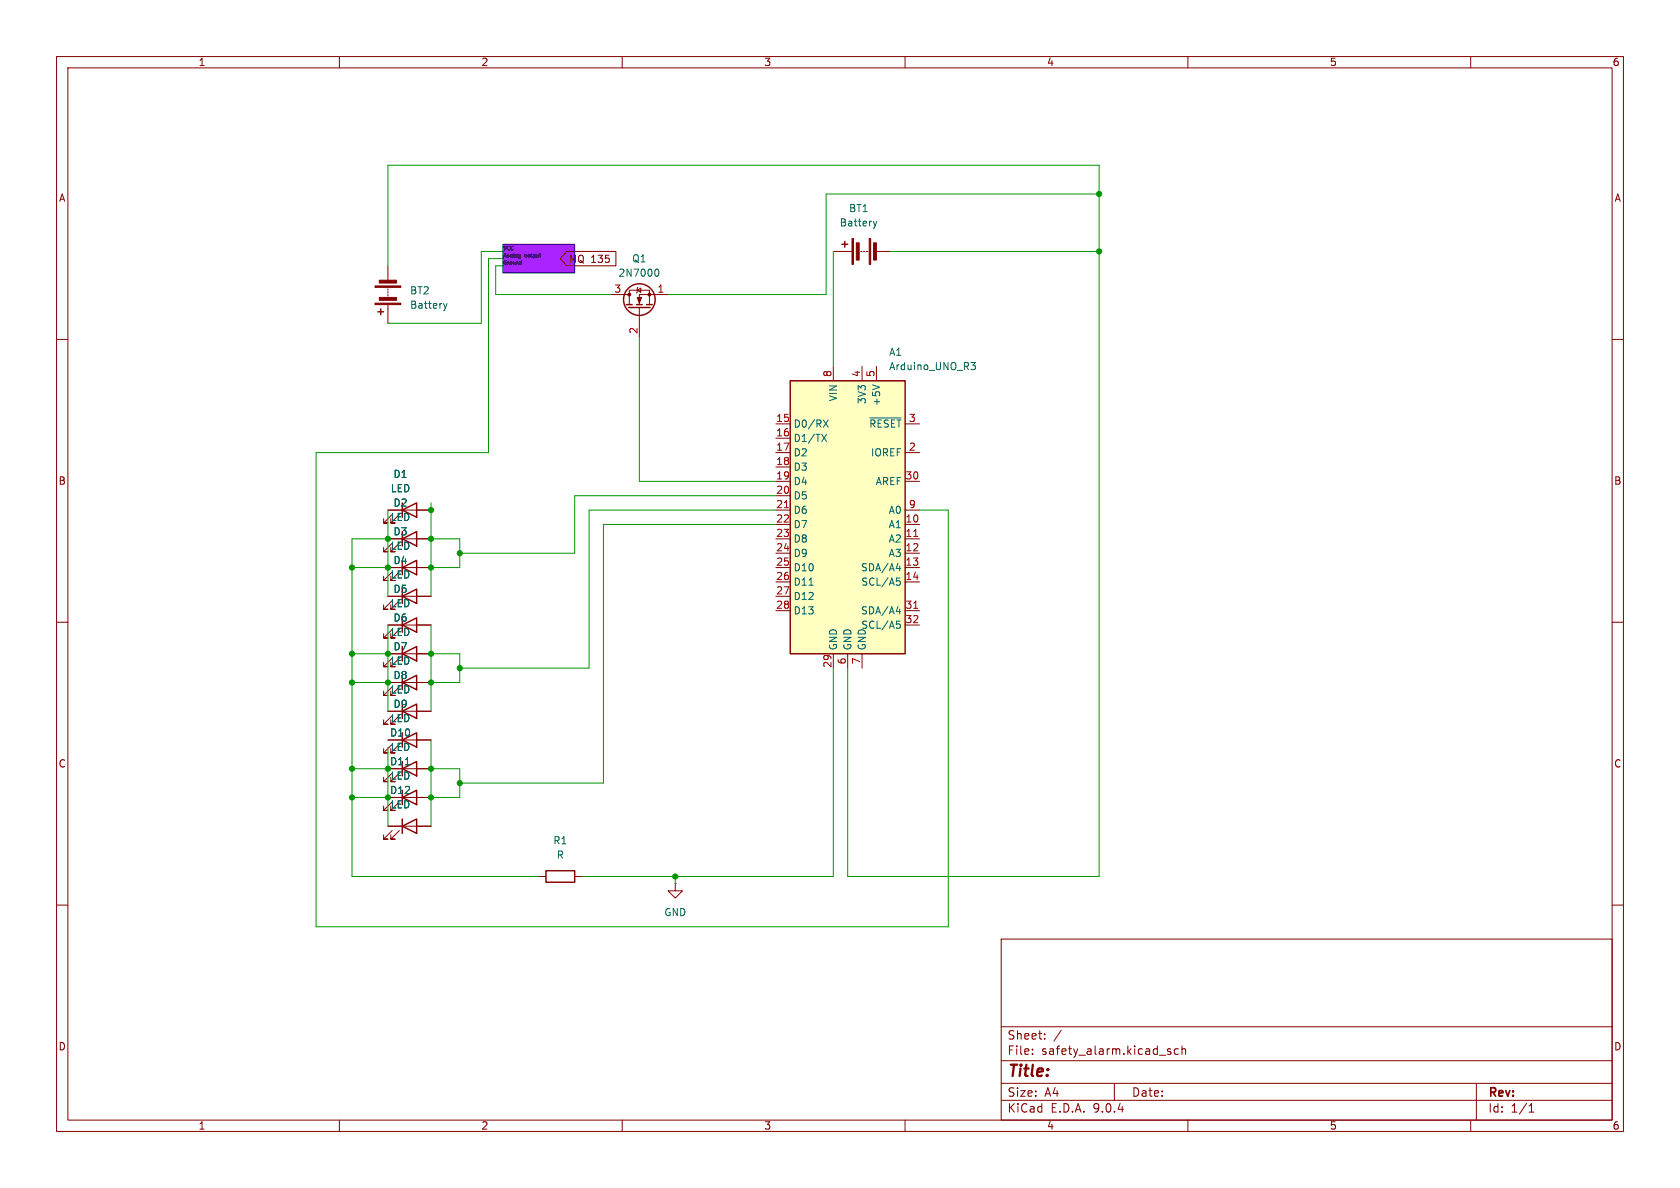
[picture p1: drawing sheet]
<svg xmlns="http://www.w3.org/2000/svg" width="297mm" height="210mm" viewBox="0 0 297 210" stroke-linecap="round" stroke-linejoin="round" font-family="sans-serif">
<g fill="none" stroke="#840000" stroke-width=".18">
<path d="M10 10h277v190h-277zM12 12h273v186h-273zM60 10v2M110 10v2M160 10v2M210 10v2M260 10v2M10 60h2M285 60h2M10 110h2M285 110h2M10 160h2"/>
<path d="M177 166h108v32h-108zM285 160h2M60 198v2M110 198v2M160 198v2M177 194.5h108M177 191.5h108M177 187.5h108M177 181.5h108M182.5 186.3v.1M182.5 185.5v.1M184.7 183.6v.1"/>
<path d="M184.7 182.8v.1M187.6 182.1l-1.3 2M197 191.5v3M206.5 185.8l.5 .2v.2l-.2 .2-.4-.1M206.5 185.5h.5M208.3 185.5l-.4-.1-.3 .3v.4l.1 .2h.6M209 185.5l.2-.1 .3 .1 .1 .9M209 184.9v1.5M210 198v2M260 198v2M261 191.5v6.5M270.3 196.6h.9"/>
<path d="M270.3 195.5l.4-.4v1.5"/>
</g>
<path d="M88.9 43.2h12.7v5.1h-12.7z" fill="#aa24ff"/>
<g fill="none" stroke="#840000" stroke-width=".25">
<path d="M66.8 55.1h1M67.3 54.6v1M110.7 53.8h1.1M111.1 54.4h3.8M112.5 53.8h1M114.3 53.8h1M148.8 43.2h1.1M149.4 42.7v1M96.5 153.9h5.1v2.1h-5.1z"/>
<circle cx="113" cy="53" r="2.79"/>
</g>
<g fill="none" stroke="#840000" stroke-width=".18">
<path d="M68.6 47v2.5M68.6 51.1v.2M68.6 51.6v.2M68.6 52.1v.2M68.6 53.8v3.4M107.9 52.1h3.4M111.3 53.8v-2.5h3.5v2.5M112.6 51.3l.7-.4v.8zM112.8 50.8l-.2 .1v.8l-.1 .1M113 54.4v5.3M118.1 52.1h-5.1v1.7M147.3 44.5h3.3"/>
<path d="M152.1 44.5h.3M152.7 44.5h.2M153.2 44.5h.2M154.9 44.5h2.6M95.2 154.9h1.3M101.6 154.9h1.3M119.4 156.2v1.3h1.2l-1.2 1.3-1.3-1.3h1.3M119.4 156.2h.1"/>
</g>
<g fill="#840000" stroke="#840000" stroke-width=".18">
<path d="M112.6 52.6h.8l-.4 1z"/>
<path d="M66.3 53.6h4.6v.2h-4.6z"/>
<path d="M66.3 50.5h4.6v.3h-4.6z"/>
<path d="M67.1 52.6h3v.5h-3z"/>
<path d="M67.1 49.5h3v.5h-3z"/>
<path d="M150.6 42.2h.3v4.5h-.3z"/>
<path d="M153.7 42.2h.2v4.5h-.2z"/>
<path d="M151.4 42.9h.5v3.1h-.5z"/>
<path d="M154.4 42.9h.5v3.1h-.5z"/>
<circle cx="111.3" cy="52.1" r=".25"/>
<circle cx="114.8" cy="52.1" r=".25"/>
</g>
<path d="M154.4 39.1l.3 .8M154.7 39.9l-.2 .4M155 39.1l-.3 .8M78.4 53.6l.3 .9M78.7 54.5l-.2 .4M79 53.6l-.3 .9M115.9 47.6h.2a.68 .68 0 0 1 .4 .6 .68 .68 0 0 1-.4 .6h-.2" fill="none" stroke="#006464" stroke-width=".18"/>
<path d="M139.7 67.3h20.3v48.3h-20.3z" fill="#ffffc2"/>
<g fill="none" stroke="#840000" stroke-width=".25">
<path d="M139.7 67.3h20.3v48.3h-20.3zM71.1 95.3l2.6-1.3v2.5zM71.1 90.2l2.6-1.3v2.5zM71.1 88.9v2.5M71.1 94v2.5M71.1 99.1v2.5M71.1 115.6l2.6-1.3v2.5zM71.1 110.5l2.6-1.3v2.6zM71.1 100.3l2.6-1.2v2.5zM71.1 105.4l2.6-1.3v2.6zM71.1 104.1v2.6M71.1 109.2v2.6"/>
<path d="M71.1 114.3v2.5M71.1 119.4v2.5M71.1 120.7l2.6-1.3v2.5zM71.1 125.7l2.6-1.2v2.5zM71.1 135.9l2.6-1.3v2.6zM71.1 130.8l2.6-1.3v2.6zM71.1 124.5v2.5M71.1 129.5v2.6M71.1 134.6v2.6M71.1 139.7v2.5M71.1 141l2.6-1.3v2.5zM71.1 146.1l2.6-1.3v2.5z"/>
<path d="M71.1 144.8v2.5"/>
</g>
<g fill="none" stroke="#840000" stroke-width=".18">
<path d="M100.2 44.4h8.7v2.6h-8.7l-1.1-1.3zM137.2 74.9h2.5M137.2 77.5h2.5M147.3 64.8v2.5M152.4 64.8v2.5M154.9 64.8v2.5M160 74.9h2.6M68.6 90.2h7.6M68.6 95.3h7.6M69.3 96l-1.5 1.5h.8h-.8v-.7M69.3 90.9l-1.5 1.6h.8h-.8v-.8M137.2 80h2.5"/>
<path d="M137.2 82.6h2.5M137.2 85.1h2.5M137.2 87.6h2.5M137.2 90.2h2.5M137.2 92.7h2.5M137.2 95.3h2.5M137.2 97.8h2.5M160 80h2.6M160 85.1h2.6M160 90.2h2.6M160 92.7h2.6M160 95.3h2.6"/>
<path d="M160 97.8h2.6M68.6 100.3h7.6M68.6 105.4h7.6M68.6 110.5h7.6M68.6 115.6h7.6M69.3 116.3l-1.5 1.6h.8h-.8v-.8M69.3 111.3l-1.5 1.5h.8h-.8v-.8M69.3 101.1l-1.5 1.5h.8h-.8v-.7M69.3 106.2l-1.5 1.5h.8h-.8v-.8M137.2 100.3h2.5M137.2 102.9h2.5M137.2 105.4h2.5"/>
<path d="M137.2 108h2.5M147.3 115.6v2.5M149.9 115.6v2.5M152.4 115.6v2.5M160 100.3h2.6M160 102.9h2.6M160 108h2.6M160 110.5h2.6M68.6 120.7h7.6M68.6 125.7h7.6M69.3 121.4l-1.5 1.5h.8h-.8v-.7M69.3 126.5l-1.5 1.5h.8h-.8v-.7"/>
<path d="M69.3 136.7l-1.5 1.5h.8h-.8v-.8M69.3 131.6l-1.5 1.5h.8h-.8v-.8M71.1 135.9h5.1M71.1 130.8h5.1M68.6 146.1h7.6M69.3 141.7l-1.5 1.6h.8h-.8v-.8M69.3 146.8l-1.5 1.5h.8h-.8v-.7M70.6 146.8l-1.5 1.5h.7h-.7v-.7M71.1 141h5.1"/>
</g>
<g fill="none" stroke="#006464" stroke-width=".18">
<path d="M145.3 76.8l.8 1.2M145.6 74.2l.8 1.3M146.1 76.8l-.8 1.2M146.4 74.2l-.8 1.3M153.8 73.9h5.5M154.2 68l1.3 .5M171.6 64.1h.8l-.4 .5 .4 .1v.4l-.2 .2h-.4M143 103.4h.8M158.4 100.5h.8M158.4 108.1h.8M158.5 102.2h.6M158.5 109.8h.6"/>
<path d="M158.6 102.7h.3l.3 .2-.2 .5h-.4M158.6 110.3h.3l.3 .2-.2 .5-.4 .1M159 100.1v.8M159 107.7v.8M71.7 135.2h.7"/>
</g>
<path d="M138.7 89.8h.7M161.5 94.8h.8M161.5 107.5h.8" fill="none" stroke="#a90000" stroke-width=".18"/>
<path d="M91.8 45l.2 .1M92 46.3h.2M92 45v.6l-.1 .1M92 45.4l-.2 .1M92.2 46.1v.6h-.2" fill="none" stroke="#0f0f0f" stroke-width=".18"/>
<g fill="none" stroke="#009600" stroke-width=".18">
<path d="M194.3 34.3h-48.3v17.8h-27.9M68.6 47v-17.8h125.7v125.7h-44.4v-36.8M88.9 45.7h-2.5v34.3h-30.5v83.8h111.7v-73.6h-5M88.9 44.5h-3.8v12.7h-16.5M88.9 47h-1.3v5.1h20.3M113 59.7v25.4h24.2M147.3 44.5v20.3M157.5 44.5h36.8M68.6 90.2v15.2M68.6 95.3h-6.4v59.6h33M76.2 95.3h5.1v5h-5.1M76.2 88.9v16.5"/>
<path d="M137.2 90.2h-33.1v27.9h-22.8M137.2 87.6h-35.6v10.2h-20.3M137.2 92.7h-30.5v45.7h-25.4M62.2 115.6h6.4M62.2 100.3h6.4M68.6 110.5v15.2M76.2 115.6h5.1v5.1h-5.1M76.2 110.5v15.2M147.3 118.1v36.8h-44.4M62.2 120.7h6.4M62.2 135.9h6.4M68.6 132.1v14"/>
<path d="M76.2 135.9h5.1v5.1h-5.1M76.2 130.8v15.3M62.2 141h6.4M119.4 154.9v1.3"/>
</g>
<path d="M88.9 43.2h12.7v5.1h-12.7z" fill="none" stroke="#0000c2" stroke-width=".18"/>
<g fill="#009600" stroke="#009600" stroke-width=".18">
<circle cx="119.4" cy="154.9" r=".46"/>
<circle cx="62.2" cy="141" r=".46"/>
<circle cx="68.6" cy="141" r=".46"/>
<circle cx="62.2" cy="135.9" r=".46"/>
<circle cx="68.6" cy="135.9" r=".46"/>
<circle cx="76.2" cy="135.9" r=".46"/>
<circle cx="76.2" cy="141" r=".46"/>
<circle cx="81.3" cy="138.4" r=".46"/>
<circle cx="68.6" cy="100.3" r=".46"/>
<circle cx="81.3" cy="97.8" r=".46"/>
<circle cx="76.2" cy="95.3" r=".46"/>
<circle cx="194.3" cy="34.3" r=".46"/>
<circle cx="194.3" cy="44.5" r=".46"/>
<circle cx="76.2" cy="90.2" r=".46"/>
<circle cx="68.6" cy="95.3" r=".46"/>
<circle cx="76.2" cy="115.6" r=".46"/>
<circle cx="81.3" cy="118.1" r=".46"/>
<circle cx="76.2" cy="120.7" r=".46"/>
<circle cx="68.6" cy="115.6" r=".46"/>
<circle cx="62.2" cy="120.7" r=".46"/>
<circle cx="62.2" cy="100.3" r=".46"/>
<circle cx="76.2" cy="100.3" r=".46"/>
<circle cx="62.2" cy="115.6" r=".46"/>
<circle cx="68.6" cy="120.7" r=".46"/>
</g>
<text font-size="2.8" fill="#840000" x="178" y="190.9">Title:</text>
<g font-size="2.1" fill="#840000">
<text x="178" y="184">Sheet:</text>
<text x="178" y="186.7">File:</text>
<text x="184.1" y="186.7">safety_alarm.kicad_sch</text>
<text x="178" y="196.9">KiCad</text>
<text x="178" y="194.1">Size:</text>
<text x="184.7" y="194.1">A4</text>
<text x="185.7" y="196.9">E.D.A.</text>
<text x="193.3" y="196.9">9.0.4</text>
<text x="200" y="194.1">Date:</text>
<text x="263" y="194.3">Rev:</text>
<text x="263" y="196.9">Id:</text>
<text x="267.1" y="196.9">1/1</text>
</g>
<g font-size="1.8" fill="#840000">
<text x="35" y="11.9">1</text>
<text x="85" y="11.9">2</text>
<text x="135" y="11.9">3</text>
<text x="185" y="11.9">4</text>
<text x="235" y="11.9">5</text>
<text x="285" y="11.9">6</text>
<text x="10.3" y="35.9">A</text>
<text x="285.3" y="35.9">A</text>
<text x="100.5" y="46.7">MQ 135</text>
<text x="10.3" y="85.9">B</text>
<text x="285.3" y="85.9">B</text>
<text x="68.9" y="130.4">D10</text>
<text x="10.3" y="135.9">C</text>
<text x="285.3" y="135.9">C</text>
<text x="68.9" y="140.6">D12</text>
<text x="10.3" y="185.9">D</text>
<text x="285.3" y="185.9">D</text>
<text x="35" y="199.9">1</text>
<text x="85" y="199.9">2</text>
<text x="135" y="199.9">3</text>
<text x="185" y="199.9">4</text>
<text x="235" y="199.9">5</text>
<text x="285" y="199.9">6</text>
</g>
<g font-size="1.8" fill="#006464">
<text x="148.4" y="40.2">Battery</text>
<text x="150" y="37.7">BT1</text>
<text x="111.7" y="46.6">Q1</text>
<text x="72.4" y="52.2">BT2</text>
<text x="109.2" y="49.1">2N7000</text>
<text x="72.4" y="54.8">Battery</text>
<text x="157.1" y="63.1">A1</text>
<text x="157.1" y="65.6">Arduino_UNO_R3</text>
<text x="148.2" y="71" transform="rotate(-90 148.2 71)">VIN</text>
<text x="153.3" y="71.5" transform="rotate(-90 153.3 71.5)">3V3</text>
<text x="155.8" y="71.9" transform="rotate(-90 155.8 71.9)">+5V</text>
<text x="140.2" y="75.8">D0/RX</text>
<text x="153.6" y="75.8">~{RESET}</text>
<text x="140.2" y="78.3">D1/TX</text>
<text x="140.2" y="80.9">D2</text>
<text x="140.2" y="83.4">D3</text>
<text x="153.9" y="80.9">IOREF</text>
<text x="69" y="87.2">LED</text>
<text x="69.5" y="89.8">D2</text>
<text x="69.5" y="84.7">D1</text>
<text x="140.2" y="86">D4</text>
<text x="140.2" y="88.5">D5</text>
<text x="154.7" y="86">AREF</text>
<text x="69" y="92.3">LED</text>
<text x="69.5" y="94.8">D3</text>
<text x="140.2" y="91">D6</text>
<text x="140.2" y="93.6">D7</text>
<text x="157" y="91">A0</text>
<text x="157" y="93.6">A1</text>
<text x="69" y="97.4">LED</text>
<text x="69.5" y="99.9">D4</text>
<text x="140.2" y="96.1">D8</text>
<text x="140.2" y="98.7">D9</text>
<text x="140.2" y="101.2">D10</text>
<text x="152.1" y="101.2">SDA/A4</text>
<text x="157" y="96.1">A2</text>
<text x="157" y="98.7">A3</text>
<text x="69" y="107.5">LED</text>
<text x="69" y="102.5">LED</text>
<text x="69.5" y="105">D5</text>
<text x="140.2" y="103.7">D11</text>
<text x="140.2" y="106.3">D12</text>
<text x="152.2" y="103.7">SCL/A5</text>
<text x="69" y="112.6">LED</text>
<text x="69.5" y="110.1">D6</text>
<text x="140.2" y="108.8">D13</text>
<text x="152.1" y="108.8">SDA/A4</text>
<text x="152.2" y="111.4">SCL/A5</text>
<text x="69" y="117.7">LED</text>
<text x="69.5" y="115.2">D7</text>
<text x="148.2" y="115.1" transform="rotate(-90 148.2 115.1)">GND</text>
<text x="150.7" y="115.1" transform="rotate(-90 150.7 115.1)">GND</text>
<text x="153.3" y="115.1" transform="rotate(-90 153.3 115.1)">GND</text>
<text x="69" y="122.8">LED</text>
<text x="69.5" y="120.2">D8</text>
<text x="69.5" y="125.3">D9</text>
<text x="69" y="127.9">LED</text>
<text x="68.9" y="135.5">D11</text>
<text x="69" y="132.9">LED</text>
<text x="69" y="138">LED</text>
<text x="69" y="143.1">LED</text>
<text x="97.7" y="149.5">R1</text>
<text x="98.3" y="152">R</text>
<text x="117.3" y="162.2">GND</text>
</g>
<g font-size="1.8" fill="#a90000">
<text x="108.5" y="51.8">3</text>
<text x="116.1" y="51.8">1</text>
<text x="112.8" y="59.1" transform="rotate(-90 112.8 59.1)">2</text>
<text x="147.1" y="66.7" transform="rotate(-90 147.1 66.7)">8</text>
<text x="152.1" y="66.7" transform="rotate(-90 152.1 66.7)">4</text>
<text x="154.7" y="66.7" transform="rotate(-90 154.7 66.7)">5</text>
<text x="137.1" y="74.7">15</text>
<text x="137.1" y="77.2">16</text>
<text x="160.6" y="74.7">3</text>
<text x="137.1" y="79.8">17</text>
<text x="137.1" y="82.3">18</text>
<text x="160.6" y="79.8">2</text>
<text x="137.1" y="84.8">19</text>
<text x="137.1" y="87.4">20</text>
<text x="137.1" y="89.9">21</text>
<text x="160" y="84.8">30</text>
<text x="160.6" y="89.9">9</text>
<text x="137.1" y="92.5">22</text>
<text x="137.1" y="95">23</text>
<text x="160" y="92.5">10</text>
<text x="160" y="95">11</text>
<text x="137.1" y="97.5">24</text>
<text x="137.1" y="100.1">25</text>
<text x="160" y="97.5">12</text>
<text x="160" y="100.1">13</text>
<text x="137.1" y="102.6">26</text>
<text x="137.1" y="105.2">27</text>
<text x="137.1" y="107.7">28</text>
<text x="160" y="102.6">14</text>
<text x="160" y="107.7">31</text>
<text x="160" y="110.2">32</text>
<text x="147.1" y="118.2" transform="rotate(-90 147.1 118.2)">29</text>
<text x="149.6" y="117.5" transform="rotate(-90 149.6 117.5)">6</text>
<text x="152.1" y="117.5" transform="rotate(-90 152.1 117.5)">7</text>
</g>
<g font-size=".9" fill="#0f0f0f">
<text x="88.9" y="44.3">VCC</text>
<text x="88.9" y="46.8">Ground</text>
<text x="88.9" y="45.5">Analog</text>
<text x="92.9" y="45.5">output</text>
</g>
</svg>
